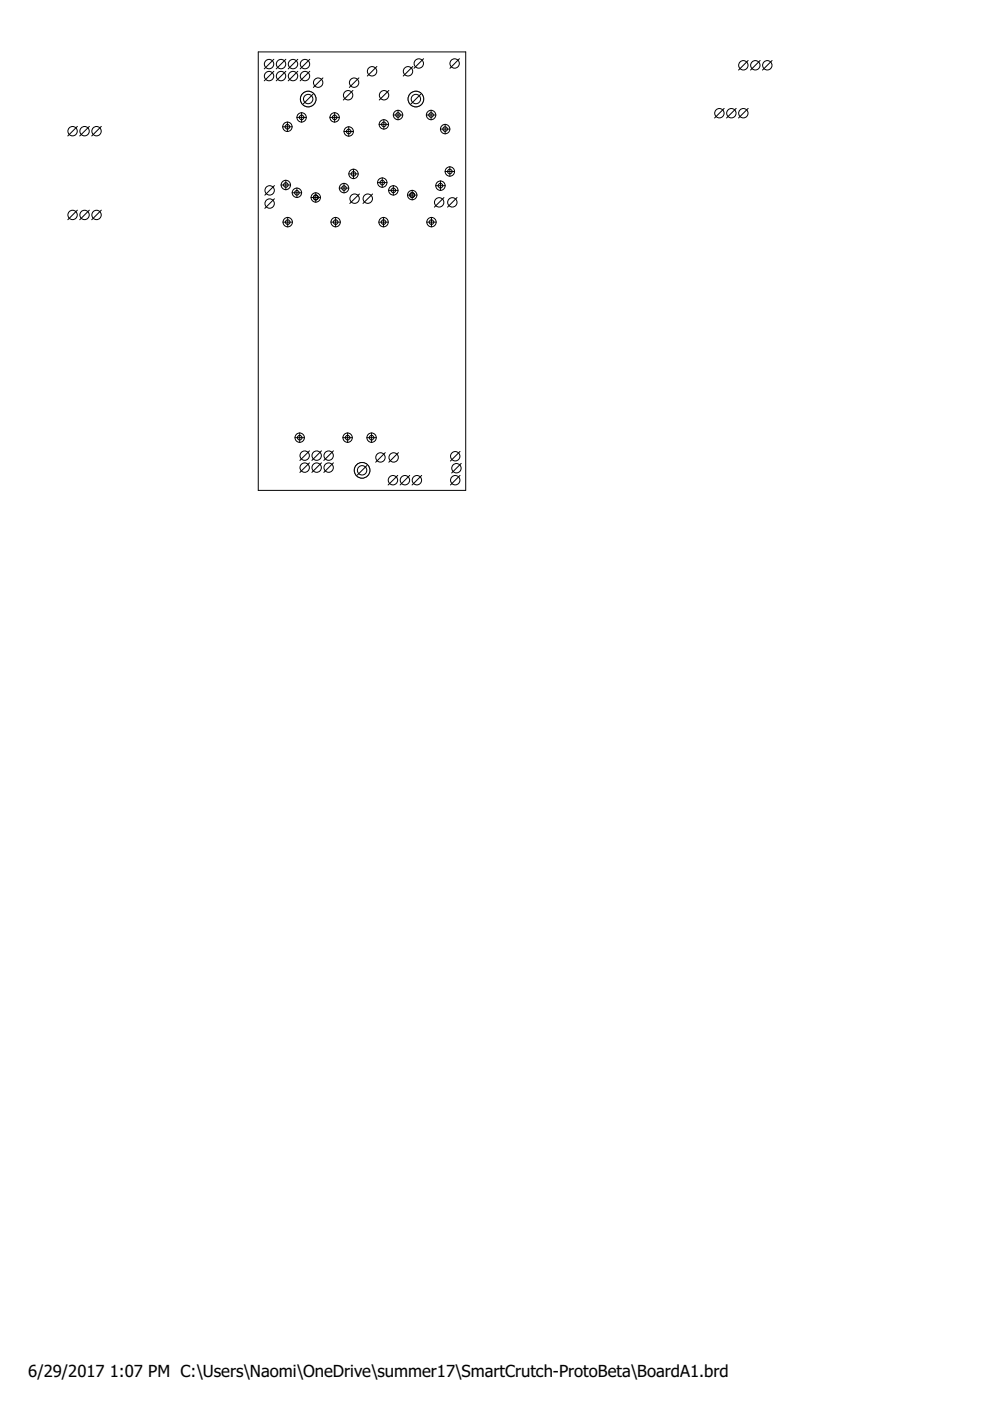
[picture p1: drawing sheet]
<svg xmlns="http://www.w3.org/2000/svg" width="210mm" height="297mm" viewBox="0 0 210 297" stroke-linecap="round" stroke-linejoin="round" font-family="sans-serif">
<g fill="none" stroke="#000" stroke-width=".21">
<path d="M54.8 11h43.9v93h-43.9z"/>
<circle cx="87.4" cy="41.4" r=".51"/>
</g>
<circle cx="87.4" cy="41.4" r=".51" fill="#fff" stroke="#000" stroke-width=".21"/>
<circle cx="67" cy="41.9" r=".51" fill="none" stroke="#000" stroke-width=".21"/>
<circle cx="67" cy="41.9" r=".51" fill="#fff" stroke="#000" stroke-width=".21"/>
<circle cx="76.8" cy="99.7" r="1.65" fill="none" stroke="#000" stroke-width=".21"/>
<circle cx="76.8" cy="99.7" r="1.65" fill="#fff" stroke="#000" stroke-width=".21"/>
<circle cx="65.3" cy="21" r="1.65" fill="none" stroke="#000" stroke-width=".21"/>
<circle cx="65.3" cy="21" r="1.65" fill="#fff" stroke="#000" stroke-width=".21"/>
<circle cx="88.2" cy="21" r="1.65" fill="none" stroke="#000" stroke-width=".21"/>
<circle cx="88.2" cy="21" r="1.65" fill="#fff" stroke="#000" stroke-width=".21"/>
<g fill="none" stroke="#000" stroke-width=".21">
<path d="M58.1 15.1l-2.1 2M58.1 12.6l-2.1 2M60.6 12.6l-2 2M60.6 15.1l-2 2M63.1 12.6l-2 2M63.1 15.1l-2 2M65.7 12.6l-2.1 2M65.7 15.1l-2.1 2M66.4 20l-2.1 2M68.5 16.5l-2.1 2M74.8 19.2l-2 2M76.1 16.5l-2 2"/>
<path d="M79.9 14.1l-2 2M82.4 19.2l-2 2M87.5 14.1l-2 2M89.2 20l-2 2M89.8 12.4l-2 2.1M97.4 12.4l-2 2.1M158.6 12.8l-2 2.1M161.2 12.8l-2.1 2.1M163.7 12.8l-2 2.1M16.4 26.8l-2 2M18.9 26.8l-2 2M21.5 26.8l-2 2"/>
<path d="M58.2 39.3l-2 2.1M59.6 39.2h2M59.9 26.9h2.1M60.6 38.2v2M60.9 25.9v2M62.9 24.9h2.1M62.9 39.9v2M63.9 23.9v2M69.9 24.9h2.1M71 23.9v2M71.9 39.9h2.1M72.9 27.9h2.1"/>
<path d="M72.9 38.9v2M73.9 26.9v2M73.9 36.9h2.1M75 35.9v2M80 38.7h2.1M80.4 26.4h2M81 37.7v2M81.4 25.4v2M83.4 24.4h2M83.4 39.3v2.1M84.4 23.4v2M90.4 24.4h2"/>
<path d="M91.4 23.4v2M92.4 39.4h2M93.4 27.4h2M93.4 38.4v2M94.4 36.4h2M94.4 26.4v2M95.4 35.3v2.1M153.5 23l-2 2M156.1 23l-2 2M158.6 23l-2 2M16.4 44.6l-2 2M18.9 44.6l-2 2"/>
<path d="M21.5 44.6l-2 2M58.2 42.1l-2 2.1M60 47.1h2M61 46.1v2M61.9 40.9h2.1M65.9 41.9h2.1M67 40.9v2M70.1 47.1h2.1M71.2 46.1v2M76.2 41.1l-2 2M79 41.1l-2 2M80.3 47.1h2"/>
<path d="M81.3 46.1v2M82.4 40.4h2M86.4 41.4h2M87.4 40.3v2.1M90.5 47.1h2M91.5 46.1v2M94.1 41.9l-2 2M96.9 41.9l-2 2M62.5 92.8h2.1M63.5 91.8v2M65.6 98.1l-2 2.1M65.6 95.6l-2 2"/>
<path d="M68.2 95.6l-2.1 2M68.2 98.1l-2.1 2.1M70.7 95.6l-2 2M70.7 98.1l-2 2.1M72.7 92.8h2M73.7 91.8v2M77.8 92.8h2M77.8 98.7l-2 2M78.8 91.8v2M81.7 96l-2 2M84.5 96l-2.1 2M97.5 95.7l-2 2"/>
<path d="M97.8 98.3l-2 2M84.3 100.8l-2 2M86.9 100.8l-2.1 2M89.4 100.8l-2 2M97.5 100.8l-2 2"/>
<circle cx="57" cy="16.1" r=".99"/>
<circle cx="57" cy="13.6" r=".99"/>
<circle cx="59.6" cy="16.1" r=".99"/>
<circle cx="59.6" cy="13.6" r=".99"/>
<circle cx="62.1" cy="13.6" r=".99"/>
<circle cx="62.1" cy="16.1" r=".99"/>
<circle cx="64.7" cy="16.1" r=".99"/>
<circle cx="64.7" cy="13.6" r=".99"/>
<circle cx="67.5" cy="17.5" r=".99"/>
<circle cx="75.1" cy="17.5" r=".99"/>
<circle cx="78.9" cy="15.1" r=".99"/>
<circle cx="86.5" cy="15.1" r=".99"/>
<circle cx="88.8" cy="13.5" r=".99"/>
<circle cx="96.4" cy="13.5" r=".99"/>
<circle cx="157.6" cy="13.8" r=".99"/>
<circle cx="160.1" cy="13.8" r=".99"/>
<circle cx="162.7" cy="13.8" r=".99"/>
<circle cx="15.4" cy="27.8" r=".99"/>
<circle cx="17.9" cy="27.8" r=".99"/>
<circle cx="20.5" cy="27.8" r=".99"/>
<circle cx="60.6" cy="39.2" r=".99"/>
<circle cx="60.6" cy="39.2" r=".49"/>
<circle cx="60.9" cy="26.9" r=".99"/>
<circle cx="60.9" cy="26.9" r=".49"/>
<circle cx="63.9" cy="24.9" r=".99"/>
<circle cx="63.9" cy="24.9" r=".49"/>
<circle cx="65.3" cy="21" r=".99"/>
<circle cx="71" cy="24.9" r=".99"/>
<circle cx="71" cy="24.9" r=".49"/>
<circle cx="72.9" cy="39.9" r=".99"/>
<circle cx="72.9" cy="39.9" r=".49"/>
<circle cx="73.8" cy="20.2" r=".99"/>
<circle cx="73.9" cy="27.9" r=".99"/>
<circle cx="73.9" cy="27.9" r=".49"/>
<circle cx="75" cy="36.9" r=".99"/>
<circle cx="75" cy="36.9" r=".49"/>
<circle cx="81" cy="38.7" r=".99"/>
<circle cx="81" cy="38.7" r=".49"/>
<circle cx="81.4" cy="26.4" r=".99"/>
<circle cx="81.4" cy="26.4" r=".49"/>
<circle cx="81.4" cy="20.2" r=".99"/>
<circle cx="84.4" cy="24.4" r=".99"/>
<circle cx="84.4" cy="24.4" r=".49"/>
<circle cx="88.2" cy="21" r=".99"/>
<circle cx="91.4" cy="24.4" r=".99"/>
<circle cx="91.4" cy="24.4" r=".49"/>
<circle cx="93.4" cy="39.4" r=".99"/>
<circle cx="93.4" cy="39.4" r=".49"/>
<circle cx="94.4" cy="27.4" r=".99"/>
<circle cx="94.4" cy="27.4" r=".49"/>
<circle cx="95.4" cy="36.4" r=".99"/>
<circle cx="95.4" cy="36.4" r=".49"/>
<circle cx="152.5" cy="24" r=".99"/>
<circle cx="155.1" cy="24" r=".99"/>
<circle cx="157.6" cy="24" r=".99"/>
<circle cx="15.4" cy="45.6" r=".99"/>
<circle cx="17.9" cy="45.6" r=".99"/>
<circle cx="20.5" cy="45.6" r=".99"/>
<circle cx="57.2" cy="40.4" r=".99"/>
<circle cx="57.2" cy="43.2" r=".99"/>
<circle cx="61" cy="47.1" r=".99"/>
<circle cx="61" cy="47.1" r=".49"/>
<circle cx="62.9" cy="40.9" r=".99"/>
<circle cx="62.9" cy="40.9" r=".49"/>
<circle cx="67" cy="41.9" r=".99"/>
<circle cx="67" cy="41.9" r=".49"/>
<circle cx="71.2" cy="47.1" r=".99"/>
<circle cx="71.2" cy="47.1" r=".49"/>
<circle cx="75.2" cy="42.1" r=".99"/>
<circle cx="78" cy="42.1" r=".99"/>
<circle cx="81.3" cy="47.1" r=".99"/>
<circle cx="81.3" cy="47.1" r=".49"/>
<circle cx="83.4" cy="40.4" r=".99"/>
<circle cx="83.4" cy="40.4" r=".49"/>
<circle cx="87.4" cy="41.4" r=".99"/>
<circle cx="87.4" cy="41.4" r=".49"/>
<circle cx="91.5" cy="47.1" r=".99"/>
<circle cx="91.5" cy="47.1" r=".49"/>
<circle cx="93.1" cy="42.9" r=".99"/>
<circle cx="95.9" cy="42.9" r=".99"/>
<circle cx="63.5" cy="92.8" r=".99"/>
<circle cx="63.5" cy="92.8" r=".49"/>
<circle cx="64.6" cy="99.1" r=".99"/>
<circle cx="64.6" cy="96.6" r=".99"/>
<circle cx="67.1" cy="99.1" r=".99"/>
<circle cx="67.1" cy="96.6" r=".99"/>
<circle cx="69.7" cy="99.1" r=".99"/>
<circle cx="69.7" cy="96.6" r=".99"/>
<circle cx="73.7" cy="92.8" r=".99"/>
<circle cx="73.7" cy="92.8" r=".49"/>
<circle cx="76.8" cy="99.7" r=".99"/>
<circle cx="78.8" cy="92.8" r=".99"/>
<circle cx="78.8" cy="92.8" r=".49"/>
<circle cx="80.7" cy="97" r=".99"/>
<circle cx="83.5" cy="97" r=".99"/>
<circle cx="96.5" cy="96.7" r=".99"/>
<circle cx="96.8" cy="99.3" r=".99"/>
<circle cx="83.3" cy="101.8" r=".99"/>
<circle cx="85.9" cy="101.8" r=".99"/>
<circle cx="88.4" cy="101.8" r=".99"/>
<circle cx="96.5" cy="101.8" r=".99"/>
</g>
<g font-size="3.5">
<text x="6" y="291.8">6/29/2017</text>
<text x="23.3" y="291.8">1:07 PM C:\Users\Naomi\OneDrive\summer17\SmartCrutch-ProtoBeta\BoardA1.brd</text>
</g>
</svg>
